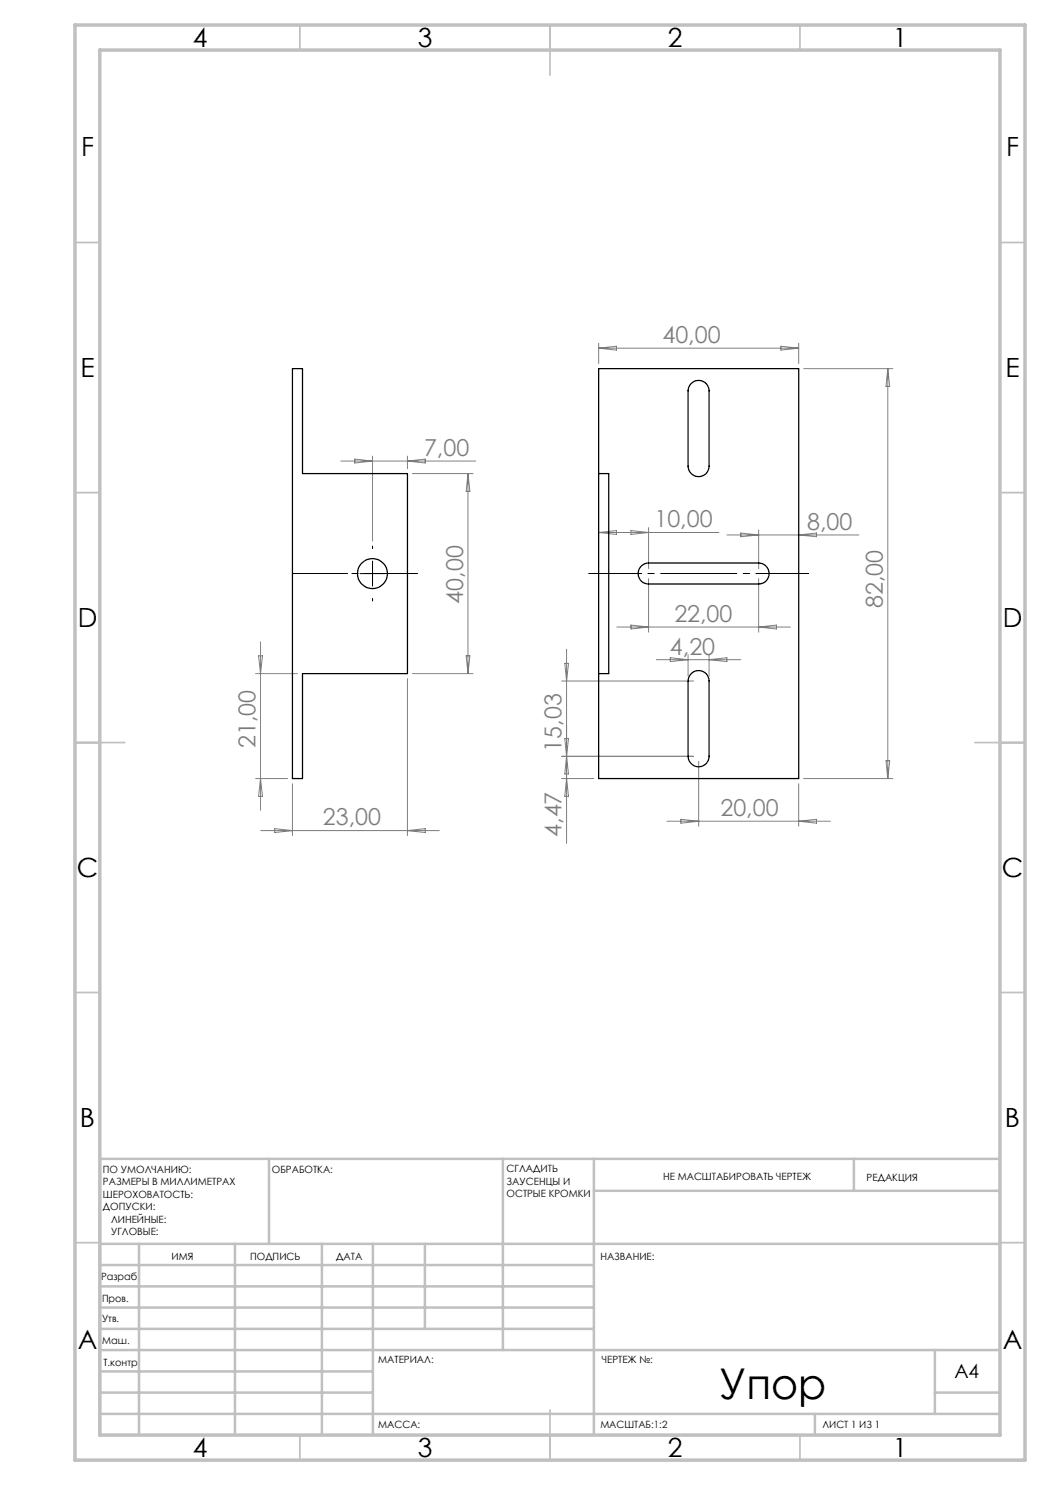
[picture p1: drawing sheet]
<svg xmlns="http://www.w3.org/2000/svg" width="210mm" height="297mm" viewBox="0 0 210 297" stroke-linecap="round" stroke-linejoin="round" font-family="sans-serif">
<path d="M117.7 114.7h44" fill="none" stroke="#000" stroke-width=".2" stroke-dasharray="15.2 1.3 1.3 1.3" stroke-dashoffset="4.7"/>
<path d="M83.5 114.7h-25" fill="none" stroke="#000" stroke-width=".2" stroke-dasharray="15.2 1.3 1.3 1.3" stroke-dashoffset="4.6"/>
<path d="M69.5 114.7h-.5M74.5 109.7v-.5M74.5 119.7v.5M79.5 114.7h.5" fill="none" stroke="#000" stroke-width=".2" stroke-dasharray="15.2 1.3 1.3 1.3"/>
<path d="M72 114.7h5M74.5 112.2v5" fill="none" stroke="#000" stroke-width=".2"/>
<g fill="none" stroke="#c0c0c0" stroke-width=".35">
<path d="M60 5v5M110 5v10M160 5v5M15 48.5h5M200 48.5h5M15 98.5h5M200 98.5h5M15 148.5h10M195 148.5h10M15 198.5h5M200 198.5h5M15 248.5h5"/>
<path d="M200 248.5h5M60 287v5M110 282v10M160 287v5"/>
</g>
<g fill="none" stroke="#c0c0c0" stroke-width=".5">
<path d="M53.8 231.8v17M100.6 231.8v38.2M118.8 231.8v55.2M118.8 238.2h81.2M170.8 231.8v6.4M200 231.8h-180v55.2M20 248.8h180M20 257.3h98.8M20 253h98.8M27.8 248.8v38.2M47 248.8v38.2M64.4 248.8v38.2"/>
<path d="M74.6 248.8v38.2M85 248.8v17M20 265.8h98.8M20 261.5h98.8M20 278.5h54.6M20 274.3h54.6M20 270h180M187 278.5h13M187 270v12.8M20 282.8h180M163 282.8v4.2"/>
</g>
<path d="M15 5h190v287h-190zM20 10h180v277h-180z" fill="none" stroke="#c0c0c0" stroke-width=".7"/>
<g fill="none" stroke="#808080" stroke-width=".2">
<path d="M119.7 68.6v4.1M119.7 69.6h40M119.7 69.6l3.6-.4v.8zM156.2 69.2l3.5 .4-3.5 .4zM159.7 68.6v4.1M160.7 73.7h17.9M177.6 73.7v82M177.6 73.7l.3 3.6h-.7zM68.2 92.2h26.9M70.9 91.8l3.6 .4-3.6 .4zM74.5 91.2v17M81.5 91.2v2.5"/>
<path d="M81.5 92.2l3.6-.4v.8zM82.5 94.7h12.1M93.6 94.7v40M93.6 94.7l.4 3.6h-.8zM119.7 106.5l3.6-.4v.8zM119.7 106.5h24.1M126.2 106.1l3.5 .4-3.5 .4zM129.7 105.5v8.2M129.7 115.7v10.7M145.4 107h26.4M148.2 106.6l3.5 .4-3.5 .3zM151.7 106v7.7"/>
<path d="M151.7 115.7v10.7M159.7 107l3.6-.4v.7zM51.1 134.7h8.4M51.7 131.2h.8l-.4 3.5zM52.1 128.4v33.7M81.5 135.7v31.4M82.5 134.7h12.1M93.2 131.2h.8l-.4 3.5zM112.3 136.2h26.4M113 132.7h.7l-.4 3.5zM113.3 129.9v38.8M123.4 125.4h34.7"/>
<path d="M126.2 125l3.5 .4-3.5 .4zM131.3 131.9h16.9M134.1 131.5l3.5 .4-3.5 .4zM137.6 130.9v4.3M141.8 130.9v4.3M141.8 131.9l3.6-.4v.8zM151.7 125.4l3.6-.4v.8zM51.1 155.7h6.4M52.1 155.7l.4 3.6h-.8zM58.5 156.7v10.4M112.3 155.7h6.4M113 147.7h.7l-.4 3.6z"/>
<path d="M113.3 151.3l.4 3.5h-.7zM113.3 155.7l.4 3.6h-.7zM138.7 151.3h-26.4M139.7 152.3v12.9M159.7 156.7v8.5M160.7 155.7h17.9M177.2 152.1h.7l-.3 3.6zM52.1 166.1h35.7M54.9 165.7l3.6 .4-3.6 .4zM81.5 166.1l3.6-.4v.8zM133.4 164.2h32.7M136.2 163.9l3.5 .3-3.5 .4z"/>
<path d="M159.7 164.2l3.6-.3v.7z"/>
</g>
<g fill="none" stroke="#000" stroke-width=".25">
<path d="M58.5 73.7h2v21h21v40h-21v21h-2zM119.7 73.7h40v82h-40zM138.2 76.8a2.09 2.09 0 0 1 2.3-.6 2.09 2.09 0 0 1 1.3 2v15a2.1 2.1 0 0 1-2.1 2.1 2.1 2.1 0 0 1-2.1-2.1v-15l.2-.8zM119.7 94.7h2v40h-2M128.3 113.2l.7-.5 .7-.1h22a2.1 2.1 0 0 1 2.1 2.1 2.1 2.1 0 0 1-2.1 2.1h-22a2.09 2.09 0 0 1-1.9-1.3 2.09 2.09 0 0 1 .5-2.3zM138.2 134.8a2.09 2.09 0 0 1 2.3-.5 2.09 2.09 0 0 1 1.3 1.9v15.1a2.1 2.1 0 0 1-2.1 2.1 2.1 2.1 0 0 1-2.1-2.1v-15.1l.2-.7z"/>
<circle cx="74.5" cy="114.7" r="3"/>
</g>
<text font-size="8.5" x="143.9" y="279.7">Упор</text>
<g font-size="5.3">
<text x="38.5" y="9.5">4</text>
<text x="83.5" y="9.5">3</text>
<text x="133.6" y="9.5">2</text>
<text x="178.6" y="9.5">1</text>
<text x="16.2" y="31.2">F</text>
<text x="201.2" y="31.2">F</text>
<text x="16.1" y="75.5">E</text>
<text x="201.1" y="75.5">E</text>
<text x="15.5" y="125.5">D</text>
<text x="200.5" y="125.5">D</text>
<text x="15.4" y="175.5">C</text>
<text x="200.4" y="175.5">C</text>
<text x="16" y="225.5">B</text>
<text x="201" y="225.5">B</text>
<text x="15.5" y="269.8">A</text>
<text x="200.5" y="269.8">A</text>
<text x="38.5" y="291.5">4</text>
<text x="83.5" y="291.5">3</text>
<text x="133.6" y="291.5">2</text>
<text x="178.6" y="291.5">1</text>
</g>
<g font-size="4.7" fill="#808080">
<text x="132.5" y="68.6">40,00</text>
<text x="84.8" y="91.2">7,00</text>
<text x="130.9" y="105.5">10,00</text>
<text x="161.4" y="105.9">8,00</text>
<text x="92.6" y="120.7" transform="rotate(-90 92.6 120.7)">40,00</text>
<text x="134.9" y="124.4">22,00</text>
<text x="176.6" y="121.6" transform="rotate(-90 176.6 121.6)">82,00</text>
<text x="134" y="130.9">4,20</text>
<text x="51.1" y="149.7" transform="rotate(-90 51.1 149.7)">21,00</text>
<text x="112.3" y="150.3" transform="rotate(-90 112.3 150.3)">15,03</text>
<text x="64.6" y="165.1">23,00</text>
<text x="112.3" y="167.4" transform="rotate(-90 112.3 167.4)">4,47</text>
<text x="144.1" y="163.2">20,00</text>
</g>
<text font-size="3.9" x="190.9" y="275.5">A4</text>
<g font-size="2">
<text x="20.6" y="234.6">ПО УМОЛЧАНИЮ:</text>
<text x="20.6" y="237.1">РАЗМЕРЫ В МИЛЛИМЕТРАХ</text>
<text x="20.6" y="239.6">ШЕРОХОВАТОСТЬ:</text>
<text x="54.4" y="234.6">ОБРАБОТКА:</text>
<text x="101.3" y="234.5">СГЛАДИТЬ</text>
<text x="101.3" y="237">ЗАУСЕНЦЫ И</text>
<text x="101.3" y="239.5">ОСТРЫЕ КРОМКИ</text>
<text x="132.6" y="236">НЕ МАСШТАБИРОВАТЬ ЧЕРТЕЖ</text>
<text x="173.3" y="236.2">РЕДАКЦИЯ</text>
<text x="20.6" y="242.1">ДОПУСКИ:</text>
<text x="22.2" y="244.6">ЛИНЕЙНЫЕ:</text>
<text x="22.2" y="247.1">УГЛОВЫЕ:</text>
<text x="34.3" y="252">ИМЯ</text>
<text x="50" y="251.9">ПОДПИСЬ</text>
<text x="67.2" y="251.9">ДАТА</text>
<text x="120.1" y="251.9">НАЗВАНИЕ:</text>
<text x="20.2" y="256.1">Разраб.</text>
<text x="20.4" y="260.3">Пров.</text>
<text x="20.4" y="264.4">Утв.</text>
<text x="20.5" y="268.8">Маш.</text>
<text x="20.7" y="273.1">Т.контр</text>
<text x="75.6" y="272.5">МАТЕРИАЛ:</text>
<text x="120.4" y="272.5">ЧЕРТЕЖ №:</text>
<text x="75.6" y="285.5">МАССА:</text>
<text x="120.1" y="285.6">МАСШТАБ:1:2</text>
<text x="164.5" y="285.6">ЛИСТ 1 ИЗ 1</text>
</g>
</svg>
